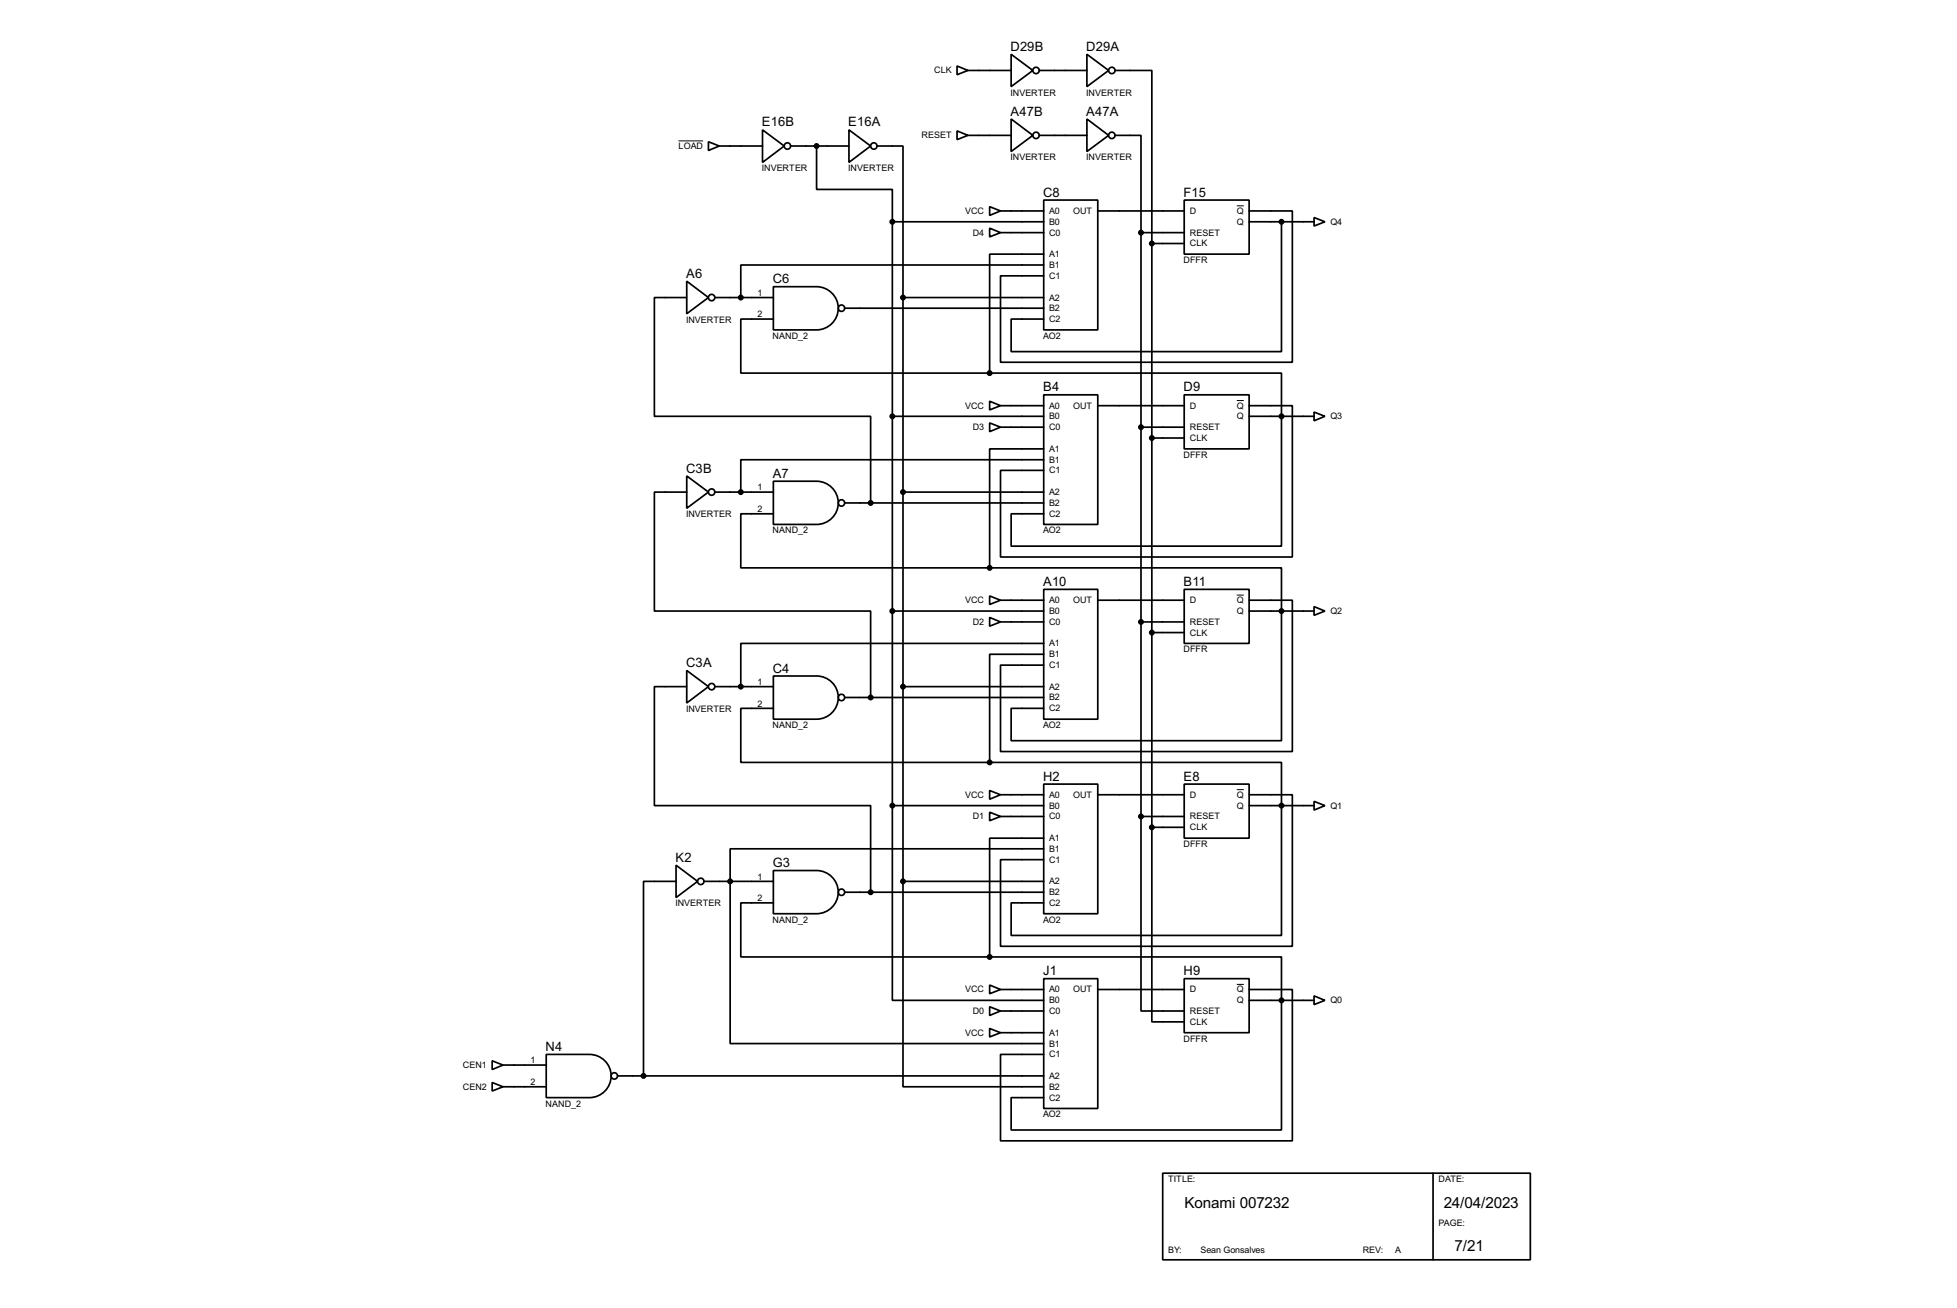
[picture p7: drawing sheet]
<svg xmlns="http://www.w3.org/2000/svg" width="460mm" height="307mm" viewBox="0 0 460 307" stroke-linecap="round" stroke-linejoin="round" font-family="sans-serif">
<g fill="none" stroke="#000" stroke-width=".4">
<path d="M224.8 15.5l2.6 1.1-2.6 1zM227.4 16.6h10.1M237.5 12.8l5.1 3.8-5.1 3.8zM244.1 16.6h11.2M255.3 12.8l5.1 3.8-5.1 3.8zM261.9 16.6h8.7v40.6M166.4 33.3l2.6 1-2.6 1.1zM169 34.3h10.1M179.1 30.5l5.1 3.8-5.1 3.9zM185.7 34.3h13.7M191.8 34.3v10.2h17.8v7.6M199.4 30.5l5.1 3.8-5.1 3.9z"/>
<path d="M206 34.3h6.1v35.6M224.8 30.8l2.6 1-2.6 1zM227.4 31.8h10.1M237.5 28l5.1 3.8-5.1 3.8zM244.1 31.8h11.2M255.3 28l5.1 3.8-5.1 3.8zM261.9 31.8h6.1v22.9M209.6 52.1h35.6M209.6 52.1v137.2M232.5 48.6l2.5 1-2.5 1zM232.5 53.6l2.5 1.1-2.5 1zM235 54.7h10.2"/>
<path d="M235 49.6h10.2M245.2 47h12.7v30.5h-12.7zM245.2 59.7h-12.7v28M257.9 49.6h20.3M268 54.7h10.2M268 54.7v137.1M270.6 57.2h7.6M270.6 57.2v137.2M278.2 47h15.2v12.7h-15.2zM293.4 49.6h10.2v35.5h-68.6v-20.3h10.2M293.4 52.1h15.3M301 52.1v30.5h-63.5v-7.6h7.7"/>
<path d="M308.7 51.1l2.5 1-2.5 1zM161.3 66.1l5.1 3.8-5.1 3.8zM161.3 69.9h-7.6v27.9h50.8v20.4M167.9 69.9h13.8M181.7 67.4h10.1a5.1 5.1 0 0 1 5.1 5 5.1 5.1 0 0 1-5.1 5.1h-10.1zM181.7 75h-7.7v12.7h58.5M198.4 72.4h46.8M212.1 69.9h33.1M212.1 69.9v137.2M245.2 62.3h-71.2v7.6M209.6 97.8h35.6M232.5 94.3l2.5 1-2.5 1z"/>
<path d="M232.5 99.4l2.5 1-2.5 1zM232.5 87.7h68.5v40.6h-63.5v-7.6h7.7M235 95.3h10.2M245.2 92.8h12.7v30.4h-12.7zM257.9 95.3h20.3M278.2 92.8h15.2v12.7h-15.2zM293.4 95.3h10.2v35.6h-68.6v-20.4h10.2M293.4 97.8h15.3M308.7 96.8l2.5 1-2.5 1.1zM161.3 111.8l5.1 3.8-5.1 3.8zM161.3 115.6h-7.6v28h50.8v20.3M167.9 115.6h13.8"/>
<path d="M181.7 113.1h10.1a5.1 5.1 0 0 1 5.1 5 5.1 5.1 0 0 1-5.1 5.1h-10.1zM198.4 118.2h46.8M212.1 115.6h33.1M235 100.4h10.2M245.2 108h-71.2v7.6M245.2 105.5h-12.7v27.9M268 100.4h10.2M270.6 102.9h7.6M181.7 120.7h-7.7v12.7h58.5M232.5 133.4h68.5v40.6h-63.5v-7.6h7.7M245.2 138.5h12.7v30.5h-12.7zM278.2 138.5h15.2v12.7h-15.2z"/>
<path d="M161.3 157.5l5.1 3.8-5.1 3.9zM181.7 158.8h10.1a5.1 5.1 0 0 1 5.1 5.1 5.1 5.1 0 0 1-5.1 5.1h-10.1zM209.6 143.6h35.6M232.5 140l2.5 1-2.5 1zM232.5 145.1l2.5 1-2.5 1zM235 141h10.2M235 146.1h10.2M245.2 151.2h-71.2v10.1M245.2 153.7h-12.7v25.4M257.9 141h20.3M268 146.1h10.2M270.6 148.6h7.6"/>
<path d="M293.4 141h10.2v35.6h-68.6v-20.3h10.2M293.4 143.6h15.3M308.7 142.5l2.5 1.1-2.5 1zM161.3 161.3h-7.6v28h50.8v20.3M167.9 161.3h13.8M181.7 166.4h-7.7v12.7h58.5M198.4 163.9h46.8M212.1 161.3h33.1M232.5 179.1h68.5v40.7h-63.5v-7.7h7.7M209.6 189.3v45.7h35.6M209.6 189.3h35.6M232.5 185.7l2.5 1-2.5 1.1z"/>
<path d="M232.5 190.8l2.5 1-2.5 1zM235 186.7h10.2M235 191.8h10.2M245.2 184.2h12.7v30.5h-12.7zM245.2 199.4h-73.7v45.8h73.7M245.2 196.9h-12.7v27.9M257.9 186.7h20.3M268 191.8v45.7h10.2M268 191.8h10.2M270.6 194.4v45.7h7.6M270.6 194.4h7.6M278.2 184.2h15.2v12.7h-15.2z"/>
<path d="M293.4 186.7h10.2v35.6h-68.6v-20.3h10.2M293.4 189.3h15.3M308.7 188.3l2.5 1-2.5 1zM158.8 203.3l5.1 3.8-5.1 3.8zM158.8 207.1h-7.6v45.7M165.4 207.1h16.3M181.7 204.5h10.1a5.1 5.1 0 0 1 5.1 5.1 5.1 5.1 0 0 1-5.1 5.1h-10.1zM181.7 212.1h-7.7v12.7h58.5M198.4 209.6h46.8M212.1 207.1v48.2h33.1M212.1 207.1h33.1M232.5 231.4l2.5 1.1-2.5 1z"/>
<path d="M232.5 236.5l2.5 1-2.5 1.1zM232.5 224.8h68.5v40.7h-63.5v-7.6h7.7M235 232.5h10.2M235 237.5h10.2M245.2 229.9h12.7v30.5h-12.7zM257.9 232.5h20.3M278.2 229.9h15.2v12.7h-15.2zM293.4 232.5h10.2v35.5h-68.6v-20.3h10.2M293.4 235h15.3M308.7 234l2.5 1-2.5 1zM115.6 249.2l2.6 1-2.6 1.1zM115.6 254.3l2.6 1-2.6 1z"/>
<path d="M118.2 250.2h10.1M118.2 255.3h10.1M128.3 247.7h10.2a5.1 5.1 0 0 1 5.1 5.1 5.1 5.1 0 0 1-5.1 5.1h-10.2zM145.1 252.8h100.1M232.5 241.6l2.5 1-2.5 1zM235 242.6h10.2M273.1 275.6h86.4v20.4h-86.4zM336.6 275.6v20.4"/>
<circle cx="243.3" cy="16.6" r=".75"/>
<circle cx="261.1" cy="16.6" r=".75"/>
<circle cx="184.9" cy="34.3" r=".75"/>
<circle cx="205.2" cy="34.3" r=".75"/>
<circle cx="243.3" cy="31.8" r=".75"/>
<circle cx="261.1" cy="31.8" r=".75"/>
<circle cx="167.1" cy="69.9" r=".75"/>
<circle cx="197.6" cy="72.4" r=".75"/>
<circle cx="167.1" cy="115.6" r=".75"/>
<circle cx="197.6" cy="118.2" r=".75"/>
<circle cx="167.1" cy="161.3" r=".75"/>
<circle cx="197.6" cy="163.9" r=".75"/>
<circle cx="164.6" cy="207.1" r=".75"/>
<circle cx="197.6" cy="209.6" r=".75"/>
<circle cx="144.3" cy="252.8" r=".75"/>
</g>
<path d="M159.4 33.1h5.8M290.5 48.4h1.7M290.5 94.1h1.7M290.5 139.8h1.7M290.5 185.5h1.7M290.5 231.3h1.7" fill="none" stroke="#000" stroke-width=".23"/>
<g fill="#000" stroke="#000" stroke-width=".4">
<circle cx="191.8" cy="34.3" r=".5"/>
<circle cx="209.6" cy="52.1" r=".5"/>
<circle cx="268" cy="54.7" r=".5"/>
<circle cx="270.5" cy="57.2" r=".5"/>
<circle cx="301" cy="52.1" r=".5"/>
<circle cx="174" cy="69.9" r=".5"/>
<circle cx="212.1" cy="69.9" r=".5"/>
<circle cx="209.6" cy="97.8" r=".5"/>
<circle cx="232.4" cy="87.7" r=".5"/>
<circle cx="301" cy="97.8" r=".5"/>
<circle cx="174" cy="115.6" r=".5"/>
<circle cx="204.5" cy="118.2" r=".5"/>
<circle cx="212.1" cy="115.6" r=".5"/>
<circle cx="268" cy="100.4" r=".5"/>
<circle cx="270.5" cy="102.9" r=".5"/>
<circle cx="232.4" cy="133.4" r=".5"/>
<circle cx="209.6" cy="143.6" r=".5"/>
<circle cx="268" cy="146.1" r=".5"/>
<circle cx="270.5" cy="148.6" r=".5"/>
<circle cx="301" cy="143.6" r=".5"/>
<circle cx="174" cy="161.3" r=".5"/>
<circle cx="204.5" cy="163.9" r=".5"/>
<circle cx="212.1" cy="161.3" r=".5"/>
<circle cx="232.4" cy="179.1" r=".5"/>
<circle cx="209.6" cy="189.3" r=".5"/>
<circle cx="268" cy="191.8" r=".5"/>
<circle cx="270.5" cy="194.4" r=".5"/>
<circle cx="301" cy="189.3" r=".5"/>
<circle cx="171.5" cy="207.1" r=".5"/>
<circle cx="204.5" cy="209.6" r=".5"/>
<circle cx="212.1" cy="207.1" r=".5"/>
<circle cx="232.4" cy="224.8" r=".5"/>
<circle cx="301" cy="235" r=".5"/>
<circle cx="151.1" cy="252.8" r=".5"/>
</g>
<g font-size="4">
<text x="278.2" y="283.8">Konami 007232</text>
<text x="339.1" y="283.8">24/04/2023</text>
<text x="341.7" y="293.9">7/21</text>
</g>
<g font-size="3.4">
<text x="237.4" y="12">D29B</text>
<text x="255.2" y="12">D29A</text>
<text x="179" y="29.7">E16B</text>
<text x="199.3" y="29.7">E16A</text>
<text x="237.4" y="27.2">A47B</text>
<text x="255.2" y="27.2">A47A</text>
<text x="245" y="46.2">C8</text>
<text x="278" y="46.2">F15</text>
<text x="161.2" y="65.3">A6</text>
<text x="181.5" y="66.6">C6</text>
<text x="245" y="92">B4</text>
<text x="278" y="92">D9</text>
<text x="161.2" y="111">C3B</text>
<text x="181.5" y="112.2">A7</text>
<text x="245" y="137.7">A10</text>
<text x="278" y="137.7">B11</text>
<text x="161.2" y="156.7">C3A</text>
<text x="181.5" y="158">C4</text>
<text x="245" y="183.4">H2</text>
<text x="278" y="183.4">E8</text>
<text x="158.7" y="202.5">K2</text>
<text x="181.5" y="203.7">G3</text>
<text x="245" y="229.1">J1</text>
<text x="278" y="229.1">H9</text>
<text x="128.2" y="246.9">N4</text>
</g>
<g font-size="2.4">
<text x="219.4" y="17.3">CLK</text>
<text x="237.3" y="22.5">INVERTER</text>
<text x="255.1" y="22.5">INVERTER</text>
<text x="159.4" y="35">LOAD</text>
<text x="216.5" y="32.5">RESET</text>
<text x="178.9" y="40.2">INVERTER</text>
<text x="199.2" y="40.2">INVERTER</text>
<text x="237.3" y="37.7">INVERTER</text>
<text x="255.1" y="37.7">INVERTER</text>
<text x="226.7" y="50.2">VCC</text>
<text x="246.4" y="52.8">B0</text>
<text x="246.4" y="50.2">A0</text>
<text x="252" y="50.2">OUT</text>
<text x="279.5" y="50.2">D</text>
<text x="290.5" y="50.2">Q</text>
<text x="290.5" y="52.8">Q</text>
<text x="312.5" y="52.8">Q4</text>
<text x="228.5" y="55.4">D4</text>
<text x="246.4" y="55.4">C0</text>
<text x="279.5" y="55.4">RESET</text>
<text x="279.5" y="57.9">CLK</text>
<text x="246.4" y="60.4">A1</text>
<text x="246.4" y="62.9">B1</text>
<text x="246.4" y="65.5">C1</text>
<text x="278" y="61.8">DFFR</text>
<text x="178" y="69.5">1</text>
<text x="246.4" y="70.6">A2</text>
<text x="161.1" y="75.8">INVERTER</text>
<text x="178" y="74.6">2</text>
<text x="246.4" y="73.1">B2</text>
<text x="246.4" y="75.6">C2</text>
<text x="181.5" y="79.6">NAND_2</text>
<text x="245" y="79.6">AO2</text>
<text x="226.7" y="96">VCC</text>
<text x="246.4" y="96">A0</text>
<text x="252" y="96">OUT</text>
<text x="279.5" y="96">D</text>
<text x="290.5" y="96">Q</text>
<text x="228.5" y="101">D3</text>
<text x="246.4" y="98.5">B0</text>
<text x="246.4" y="101">C0</text>
<text x="279.5" y="101">RESET</text>
<text x="290.5" y="98.5">Q</text>
<text x="312.5" y="98.5">Q3</text>
<text x="246.4" y="106.2">A1</text>
<text x="278" y="107.6">DFFR</text>
<text x="279.5" y="103.6">CLK</text>
<text x="246.4" y="108.7">B1</text>
<text x="246.4" y="111.2">C1</text>
<text x="178" y="115.2">1</text>
<text x="246.4" y="116.3">A2</text>
<text x="246.4" y="118.9">B2</text>
<text x="161.1" y="121.5">INVERTER</text>
<text x="178" y="120.3">2</text>
<text x="181.5" y="125.3">NAND_2</text>
<text x="245" y="125.3">AO2</text>
<text x="246.4" y="121.4">C2</text>
<text x="226.7" y="141.7">VCC</text>
<text x="246.4" y="141.7">A0</text>
<text x="252" y="141.7">OUT</text>
<text x="279.5" y="141.7">D</text>
<text x="290.5" y="141.7">Q</text>
<text x="228.5" y="146.8">D2</text>
<text x="246.4" y="144.3">B0</text>
<text x="246.4" y="146.8">C0</text>
<text x="279.5" y="146.8">RESET</text>
<text x="279.5" y="149.3">CLK</text>
<text x="290.5" y="144.3">Q</text>
<text x="312.5" y="144.3">Q2</text>
<text x="246.4" y="151.9">A1</text>
<text x="246.4" y="154.4">B1</text>
<text x="278" y="153.3">DFFR</text>
<text x="178" y="160.9">1</text>
<text x="246.4" y="157">C1</text>
<text x="161.1" y="167.3">INVERTER</text>
<text x="178" y="166">2</text>
<text x="246.4" y="162">A2</text>
<text x="246.4" y="164.6">B2</text>
<text x="246.4" y="167.1">C2</text>
<text x="181.5" y="171.1">NAND_2</text>
<text x="245" y="171.1">AO2</text>
<text x="226.7" y="187.4">VCC</text>
<text x="246.4" y="190">B0</text>
<text x="246.4" y="187.4">A0</text>
<text x="252" y="187.4">OUT</text>
<text x="279.5" y="187.4">D</text>
<text x="290.5" y="187.4">Q</text>
<text x="290.5" y="190">Q</text>
<text x="312.5" y="190">Q1</text>
<text x="228.5" y="192.5">D1</text>
<text x="246.4" y="197.6">A1</text>
<text x="246.4" y="192.5">C0</text>
<text x="279.5" y="192.5">RESET</text>
<text x="279.5" y="195.1">CLK</text>
<text x="246.4" y="200.1">B1</text>
<text x="246.4" y="202.7">C1</text>
<text x="278" y="199">DFFR</text>
<text x="178" y="206.7">1</text>
<text x="246.4" y="207.8">A2</text>
<text x="158.6" y="213">INVERTER</text>
<text x="178" y="211.7">2</text>
<text x="246.4" y="210.3">B2</text>
<text x="246.4" y="212.8">C2</text>
<text x="181.5" y="216.8">NAND_2</text>
<text x="245" y="216.8">AO2</text>
<text x="226.7" y="233.2">VCC</text>
<text x="246.4" y="233.2">A0</text>
<text x="252" y="233.2">OUT</text>
<text x="279.5" y="233.2">D</text>
<text x="290.5" y="233.2">Q</text>
<text x="228.5" y="238.2">D0</text>
<text x="246.4" y="235.7">B0</text>
<text x="246.4" y="238.2">C0</text>
<text x="279.5" y="238.2">RESET</text>
<text x="290.5" y="235.7">Q</text>
<text x="312.5" y="235.7">Q0</text>
<text x="226.7" y="243.3">VCC</text>
<text x="246.4" y="243.3">A1</text>
<text x="246.4" y="245.9">B1</text>
<text x="278" y="244.7">DFFR</text>
<text x="279.5" y="240.8">CLK</text>
<text x="108.7" y="250.9">CEN1</text>
<text x="124.6" y="249.8">1</text>
<text x="246.4" y="248.4">C1</text>
<text x="108.7" y="256">CEN2</text>
<text x="124.6" y="254.9">2</text>
<text x="246.4" y="253.5">A2</text>
<text x="246.4" y="256">B2</text>
<text x="128.1" y="260">NAND_2</text>
<text x="245" y="262.5">AO2</text>
<text x="246.4" y="258.6">C2</text>
<text x="274.4" y="277.8">TITLE:</text>
<text x="337.9" y="277.8">DATE:</text>
<text x="337.9" y="287.9">PAGE:</text>
<text x="274.4" y="294.3">BY:</text>
<text x="282" y="294.3">Sean Gonsalves</text>
<text x="320.1" y="294.3">REV:</text>
<text x="327.7" y="294.3">A</text>
</g>
</svg>
